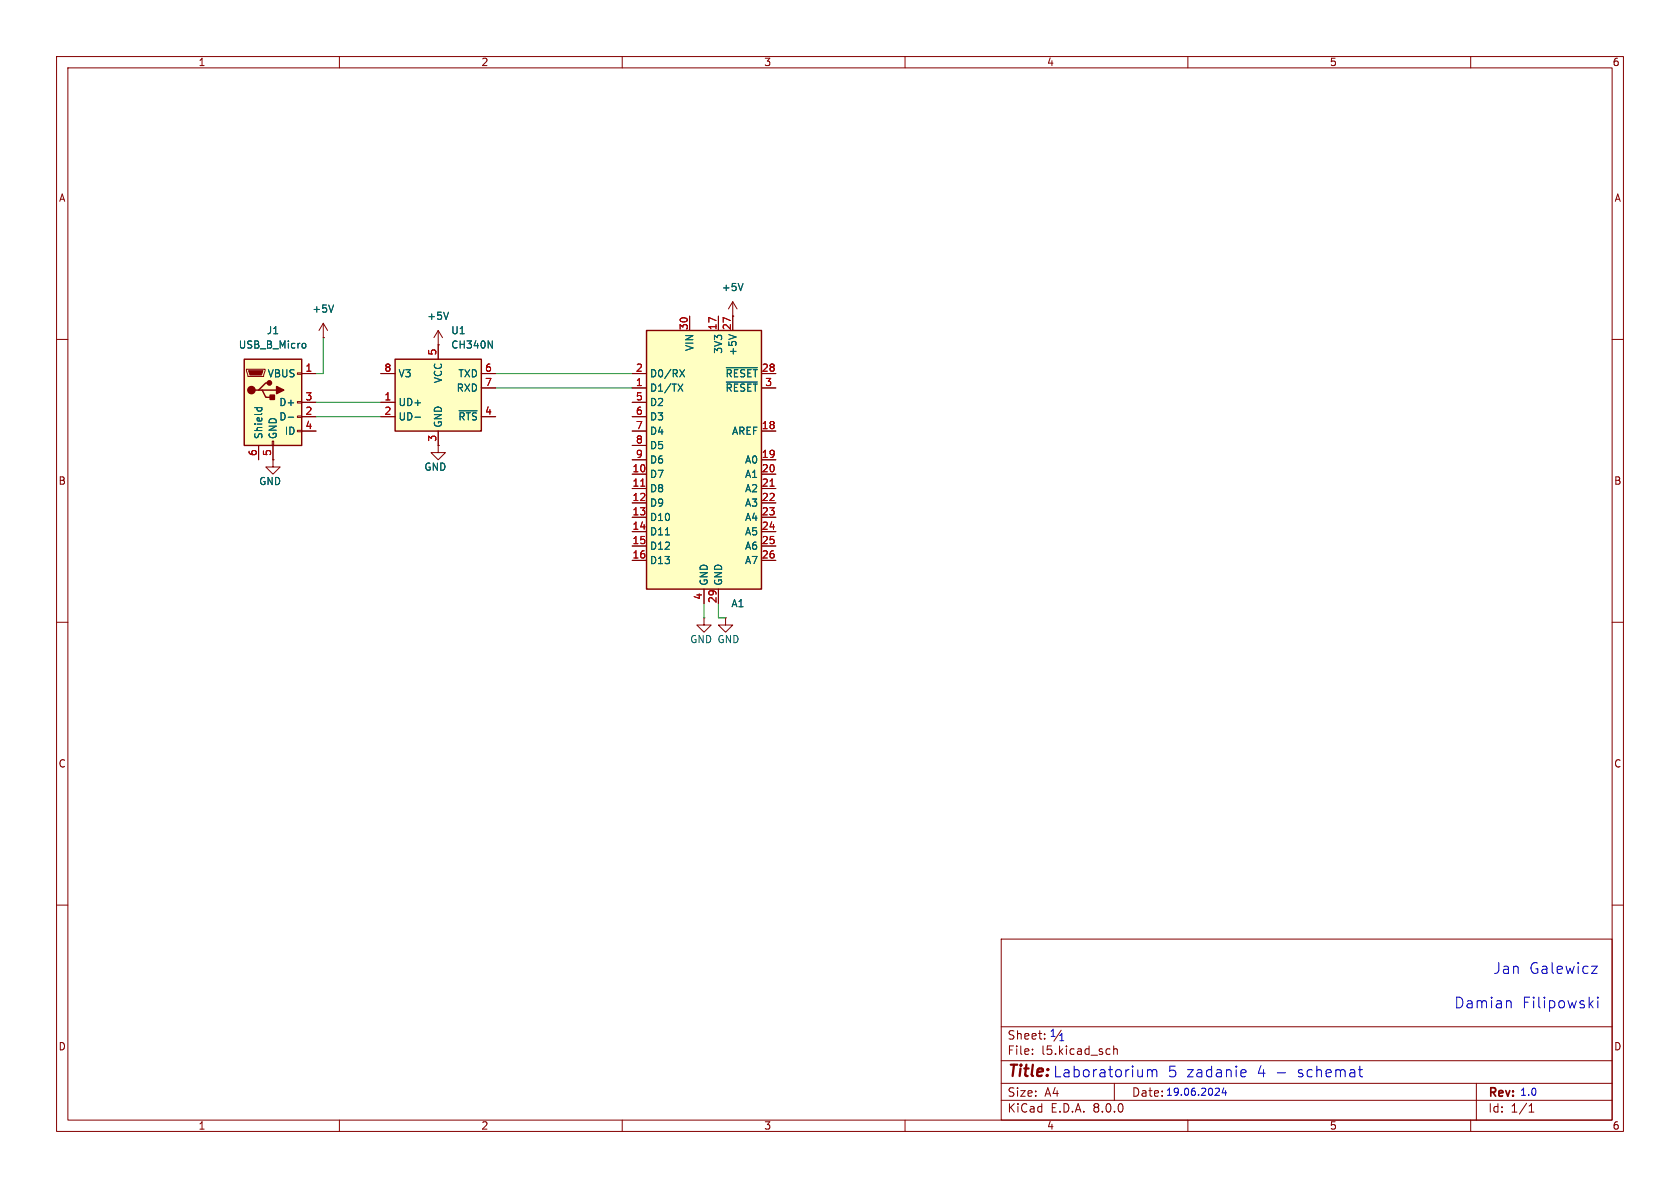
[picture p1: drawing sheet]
<svg xmlns="http://www.w3.org/2000/svg" width="297mm" height="210mm" viewBox="0 0 297 210" stroke-linecap="round" stroke-linejoin="round" font-family="sans-serif">
<g fill="none" stroke="#840000" stroke-width=".18">
<path d="M10 10h277v190h-277zM12 12h273v186h-273zM60 10v2M110 10v2M160 10v2M210 10v2M260 10v2M10 60h2M285 60h2M10 110h2M285 110h2M10 160h2"/>
<path d="M285 160h2M177 166h108v32h-108zM60 198v2M110 198v2M160 198v2M177 194.5h108M177 191.5h108M177 187.5h108M177 181.5h108M182.5 186.3v.1M182.5 185.5v.1M184.7 183.6v.1"/>
<path d="M184.7 182.8v.1M187.6 182.1l-1.3 2M196.1 185.4l.1 .1M196.2 186.3l-.1 .1M196.9 184.9v1.5M196.9 185.5l.2-.1 .4 .1v.9M197 191.5v3M210 198v2M260 198v2M261 191.5v6.5M270.3 196.6h.9M270.3 195.5l.4-.4v1.5"/>
</g>
<path d="M43.2 63.5h10.1v15.2h-10.1z" fill="#ffffc2"/>
<path d="M43.2 63.5h10.1v15.2h-10.1zM45.7 69h.7l.6 1.2h1.3M46.4 69h2.5M47.6 67.7h-.6l-1.3 1.3h-.6" fill="none" stroke="#840000" stroke-width=".25"/>
<g fill="#840000" stroke="#840000" stroke-width=".25">
<path d="M48.9 68.3l1.3 .7-1.3 .6z"/>
<path d="M47.8 69.9h.7v.7h-.7z"/>
<circle cx="44.4" cy="69" r=".63"/>
<circle cx="47.6" cy="67.7" r=".38"/>
</g>
<g fill="none" stroke="#840000" stroke-width=".18">
<path d="M129.5 55.9h.1M129.5 53.3l-.7 1.3M129.5 53.3v2.6M129.5 53.3l.8 1.3M43.6 65.3h3.3v.2l-.3 1h-2.8zM45.7 78.7v2.6M48.1 78h.3v.7h-.3zM48.3 78.7v2.6M52.6 76.1h.7v.2h-.7zM52.6 73.5h.7v.3h-.7zM52.6 71h.7v.2h-.7zM52.6 65.9h.7v.3h-.7z"/>
<path d="M53.3 66h2.6M53.3 73.7h2.6M53.3 71.1h2.6M53.3 76.2h2.6M48.3 81.3v1.3h1.2l-1.2 1.2-1.3-1.2h1.3M48.3 81.3h.1M124.5 109.2v1.3h1.2l-1.2 1.3-1.3-1.3h1.3M124.5 109.2h.1"/>
</g>
<path d="M43.9 65.5h2.6l-.3 .8h-2z" fill="#840000" stroke="#840000" stroke-width=".18"/>
<path d="M131.4 50.1l-.5 1.3M45 72.1h1.3M45.5 72.1v.3M46.2 72.1l.1 .3M51 73.8h.9M53.6 60.7l.3 .1 .2 .1-.1 .5-.4 .1" fill="none" stroke="#006464" stroke-width=".18"/>
<path d="M114.3 58.4h20.3v45.7h-20.3z" fill="#ffffc2"/>
<path d="M114.3 58.4h20.3v45.7h-20.3z" fill="none" stroke="#840000" stroke-width=".25"/>
<g fill="none" stroke="#840000" stroke-width=".18">
<path d="M121.9 55.9v2.5M127 55.9v2.5M129.5 55.9v2.5M111.8 68.6h2.5M111.8 76.2h2.5M111.8 66h2.5M111.8 71.1h2.5M111.8 73.7h2.5M111.8 78.7h2.5M134.6 68.6h2.6M134.6 76.2h2.6M134.6 66h2.6"/>
<path d="M111.8 83.8h2.5M111.8 86.4h2.5M111.8 88.9h2.5M111.8 91.4h2.5M111.8 94h2.5M111.8 96.5h2.5M111.8 99.1h2.5M111.8 81.3h2.5M134.6 83.8h2.6M134.6 86.4h2.6M134.6 88.9h2.6M134.6 91.4h2.6"/>
<path d="M134.6 94h2.6M134.6 96.5h2.6M134.6 99.1h2.6M134.6 81.3h2.6M124.5 104.1v2.6M127 104.1v2.6M128.3 109.2v1.3h1.2l-1.2 1.3-1.3-1.3h1.3M128.3 109.2h.1"/>
</g>
<path d="M128.8 59.1l1.3 .5M119.9 67.9l.8 1.3M120.2 65.3l.8 1.3M120.7 67.9l-.8 1.3M121 65.3l-.8 1.3M128.4 65h5.5M128.4 67.5h5.5M117.6 94.6h.8" fill="none" stroke="#006464" stroke-width=".18"/>
<path d="M113.3 85.9h.7M136.1 85.9h.8" fill="none" stroke="#a90000" stroke-width=".18"/>
<path d="M69.8 63.5h15.3v12.7h-15.3z" fill="#ffffc2"/>
<path d="M69.8 63.5h15.3v12.7h-15.3z" fill="none" stroke="#840000" stroke-width=".25"/>
<g fill="none" stroke="#840000" stroke-width=".18">
<path d="M57.1 59.7h.1M57.1 57.2l-.7 1.2M57.1 57.2v2.5M57.1 57.2l.8 1.2M77.5 58.4v5.1M77.5 58.4l-.8 1.3M77.5 58.4l.7 1.3M121.9 55.9v2.5M127 55.9v2.5M129.5 55.9h.1M129.5 55.9v2.5M45.7 78.7v2.6"/>
<path d="M48.3 78.7v2.6M53.3 71.1h2.6M53.3 73.7h2.6M53.3 66h2.6M53.3 76.2h2.6M67.3 71.1h2.5M67.3 73.7h2.5M67.3 66h2.5M77.5 78.7v1.3h1.2l-1.2 1.3-1.3-1.3h1.3M77.5 78.7h.1M77.5 61h.1M77.5 76.2v2.5"/>
<path d="M85.1 73.7h2.5M85.1 66h2.5M85.1 68.6h2.5M111.8 71.1h2.5M111.8 73.7h2.5M111.8 66h2.5M111.8 68.6h2.5M111.8 76.2h2.5M111.8 78.7h2.5M134.6 66h2.6M134.6 68.6h2.6M134.6 76.2h2.6"/>
<path d="M48.3 81.3h.1M111.8 83.8h2.5M111.8 86.4h2.5M111.8 88.9h2.5M111.8 91.4h2.5M111.8 94h2.5M111.8 96.5h2.5M111.8 99.1h2.5M111.8 81.3h2.5M134.6 83.8h2.6M134.6 86.4h2.6M134.6 88.9h2.6"/>
<path d="M134.6 91.4h2.6M134.6 94h2.6M134.6 96.5h2.6M134.6 99.1h2.6M134.6 81.3h2.6M124.5 104.1v2.6M127 104.1v2.6"/>
</g>
<g fill="none" stroke="#006464" stroke-width=".18">
<path d="M59 53.9l-.5 1.3M79.3 55.2l-.4 1.3M128.8 59.1l1.3 .5M131.4 50.1l-.5 1.3M45 72.1h1.3M45.5 72.1v.3M46.2 72.1l.1 .3M51 73.8h.9M53.6 60.7l.3 .1 .2 .1-.1 .5-.4 .1M73.4 73.8h.9M81.2 72.6h3.2M86.3 60.3l.7 1.2v-1.2"/>
<path d="M119.9 67.9l.8 1.3M120.2 65.3l.8 1.3M120.7 67.9l-.8 1.3M121 65.3l-.8 1.3M128.4 65h5.5M128.4 67.5h5.5M117.6 94.6h.8"/>
</g>
<g fill="none" stroke="#0000c2" stroke-width=".18">
<path d="M266.9 176.9l.2 .3v1M281.1 177.4l.6 .8M281.4 170.8h1l-1 1.3h1M281.7 176.9l-.8 .7M282.5 176.3v.1M282.5 176.9v1.3M282.5 176.3l-.1 .1h.1M282.5 176.3l.1 .1h-.1M202.9 189.1v1.3M202.9 189.3a.47 .47 0 0 1 .8 .1M203.7 189.4l.3-.3 .4 .1 .1 1.2M203.7 189.4v1"/>
<path d="M215.3 192.4l.3 .2-.1 .3-.7 .7h.8M216.4 192.3l-.3 .9h.7M216.7 192.8v.8M219.6 189.1l.6 .1 .1 .3-.9 .2M220.2 190.3l-.6 .1M240.1 189.1h.8M240.4 188.5v1.6l.1 .2 .4 .1"/>
</g>
<path d="M57.1 59.7v6.3h-1.2M55.9 71.1h11.4M55.9 73.7h11.4M87.6 66h24.2M87.6 68.6h24.2M124.5 106.7v2.5M127 106.7v2.5h1.3" fill="none" stroke="#009600" stroke-width=".18"/>
<path d="M113.3 85.9h.7M136.1 85.9h.8" fill="none" stroke="#a90000" stroke-width=".18"/>
<text font-size="2.8" fill="#0000c2" x="178" y="190.9">Title: Laboratorium</text>
<g font-size="2.7" fill="#0000c2">
<text x="263.9" y="172.4">Jan</text>
<text x="270.3" y="172.4">Galewicz</text>
<text x="257" y="178.5">Damian</text>
<text x="269.1" y="178.5">Filipowski</text>
<text x="206.4" y="190.7">5</text>
<text x="209.8" y="190.7">zadanie</text>
<text x="222.3" y="190.7">4</text>
<text x="225.6" y="190.7">-</text>
<text x="229.5" y="190.7">schemat</text>
</g>
<g font-size="2.1" fill="#840000">
<text x="178" y="184">Sheet:</text>
<text x="178" y="186.7">File:</text>
<text x="184.1" y="186.7">l5.kicad_sch</text>
<text x="178" y="196.9">KiCad</text>
<text x="178" y="194.1">Size:</text>
<text x="184.7" y="194.1">A4</text>
<text x="185.7" y="196.9">E.D.A.</text>
<text x="193.3" y="196.9">8.0.0</text>
<text x="200" y="194.1">Date:</text>
<text x="263" y="194.3">Rev:</text>
<text x="263" y="196.9">Id:</text>
<text x="267.1" y="196.9">1/1</text>
</g>
<g font-size="1.8" fill="#840000">
<text x="35" y="11.9">1</text>
<text x="85" y="11.9">2</text>
<text x="135" y="11.9">3</text>
<text x="185" y="11.9">4</text>
<text x="235" y="11.9">5</text>
<text x="285" y="11.9">6</text>
<text x="10.3" y="35.9">A</text>
<text x="285.3" y="35.9">A</text>
<text x="10.3" y="85.9">B</text>
<text x="285.3" y="85.9">B</text>
<text x="10.3" y="135.9">C</text>
<text x="285.3" y="135.9">C</text>
<text x="10.3" y="185.9">D</text>
<text x="285.3" y="185.9">D</text>
<text x="35" y="199.9">1</text>
<text x="85" y="199.9">2</text>
<text x="135" y="199.9">3</text>
<text x="185" y="199.9">4</text>
<text x="235" y="199.9">5</text>
<text x="285" y="199.9">6</text>
</g>
<g font-size="1.8" fill="#006464">
<text x="127.5" y="51.7">+5V</text>
<text x="47.1" y="59.3">J1</text>
<text x="55.1" y="55.5">+5V</text>
<text x="75.4" y="56.7">+5V</text>
<text x="79.7" y="59.3">U1</text>
<text x="42.1" y="61.8">USB_B_Micro</text>
<text x="79.7" y="61.8">CH340N</text>
<text x="122.8" y="62.2" transform="rotate(-90 122.8 62.2)">VIN</text>
<text x="127.9" y="62.6" transform="rotate(-90 127.9 62.6)">3V3</text>
<text x="130.4" y="63" transform="rotate(-90 130.4 63)">+5V</text>
<text x="47.2" y="66.9">VBUS</text>
<text x="49.3" y="72">D+</text>
<text x="70.4" y="72">UD+</text>
<text x="70.4" y="66.9">V3</text>
<text x="78.3" y="67.8" transform="rotate(-90 78.3 67.8)">VCC</text>
<text x="80.6" y="69.4">RXD</text>
<text x="80.9" y="66.9">TXD</text>
<text x="114.8" y="69.4">D1/TX</text>
<text x="114.8" y="66.9">D0/RX</text>
<text x="114.8" y="72">D2</text>
<text x="128.2" y="66.9">~{RESET}</text>
<text x="128.2" y="69.4">~{RESET}</text>
<text x="46.6" y="77.7" transform="rotate(-90 46.6 77.7)">Shield</text>
<text x="49.1" y="77.7" transform="rotate(-90 49.1 77.7)">GND</text>
<text x="49.3" y="74.5">D-</text>
<text x="50.2" y="77.1">ID</text>
<text x="70.4" y="74.5">UD-</text>
<text x="78.3" y="75.7" transform="rotate(-90 78.3 75.7)">GND</text>
<text x="80.9" y="74.5">~{RTS}</text>
<text x="114.8" y="74.5">D3</text>
<text x="114.8" y="77.1">D4</text>
<text x="129.3" y="77.1">AREF</text>
<text x="74.9" y="83.4">GND</text>
<text x="114.8" y="79.6">D5</text>
<text x="114.8" y="82.1">D6</text>
<text x="131.6" y="82.1">A0</text>
<text x="45.7" y="86">GND</text>
<text x="114.8" y="84.7">D7</text>
<text x="114.8" y="87.2">D8</text>
<text x="114.8" y="89.8">D9</text>
<text x="131.6" y="84.7">A1</text>
<text x="131.6" y="87.2">A2</text>
<text x="131.6" y="89.8">A3</text>
<text x="114.8" y="92.3">D10</text>
<text x="114.8" y="94.8">D11</text>
<text x="131.6" y="92.3">A4</text>
<text x="131.6" y="94.8">A5</text>
<text x="114.8" y="97.4">D12</text>
<text x="114.8" y="99.9">D13</text>
<text x="131.6" y="97.4">A6</text>
<text x="131.6" y="99.9">A7</text>
<text x="125.3" y="103.6" transform="rotate(-90 125.3 103.6)">GND</text>
<text x="127.9" y="103.6" transform="rotate(-90 127.9 103.6)">GND</text>
<text x="129.2" y="107.5">A1</text>
<text x="121.9" y="113.9">GND GND</text>
</g>
<g font-size="1.8" fill="#a90000">
<text x="121.7" y="58.5" transform="rotate(-90 121.7 58.5)">30</text>
<text x="126.7" y="58.5" transform="rotate(-90 126.7 58.5)">17</text>
<text x="129.3" y="58.5" transform="rotate(-90 129.3 58.5)">27</text>
<text x="53.9" y="65.8">1</text>
<text x="67.9" y="65.8">8</text>
<text x="77.2" y="62.9" transform="rotate(-90 77.2 62.9)">5</text>
<text x="85.7" y="65.8">6</text>
<text x="112.3" y="65.8">2</text>
<text x="134.6" y="65.8">28</text>
<text x="53.9" y="70.9">3</text>
<text x="67.9" y="70.9">1</text>
<text x="85.7" y="68.3">7</text>
<text x="112.3" y="68.3">1</text>
<text x="112.3" y="70.9">5</text>
<text x="135.2" y="68.3">3</text>
<text x="53.9" y="73.4">2</text>
<text x="53.9" y="75.9">4</text>
<text x="67.9" y="73.4">2</text>
<text x="85.7" y="73.4">4</text>
<text x="112.3" y="73.4">6</text>
<text x="112.3" y="75.9">7</text>
<text x="134.6" y="75.9">18</text>
<text x="45.5" y="80.7" transform="rotate(-90 45.5 80.7)">6</text>
<text x="48" y="80.7" transform="rotate(-90 48 80.7)">5</text>
<text x="77.2" y="78.2" transform="rotate(-90 77.2 78.2)">3</text>
<text x="111.7" y="83.6">10</text>
<text x="112.3" y="78.5">8</text>
<text x="112.3" y="81">9</text>
<text x="134.6" y="81">19</text>
<text x="134.6" y="83.6">20</text>
<text x="111.7" y="86.1">11</text>
<text x="111.7" y="88.6">12</text>
<text x="134.6" y="86.1">21</text>
<text x="134.6" y="88.6">22</text>
<text x="111.7" y="91.2">13</text>
<text x="111.7" y="93.7">14</text>
<text x="134.6" y="91.2">23</text>
<text x="134.6" y="93.7">24</text>
<text x="111.7" y="96.3">15</text>
<text x="111.7" y="98.8">16</text>
<text x="134.6" y="96.3">25</text>
<text x="134.6" y="98.8">26</text>
<text x="124.2" y="106.1" transform="rotate(-90 124.2 106.1)">4</text>
<text x="126.7" y="106.7" transform="rotate(-90 126.7 106.7)">29</text>
</g>
<g font-size="1.8" fill="#0000c2">
<text x="185.5" y="183.5">1</text>
<text x="187" y="184.3">1</text>
<text x="206" y="193.9">19.06.2024</text>
<text x="268.6" y="193.9">1.0</text>
</g>
</svg>
